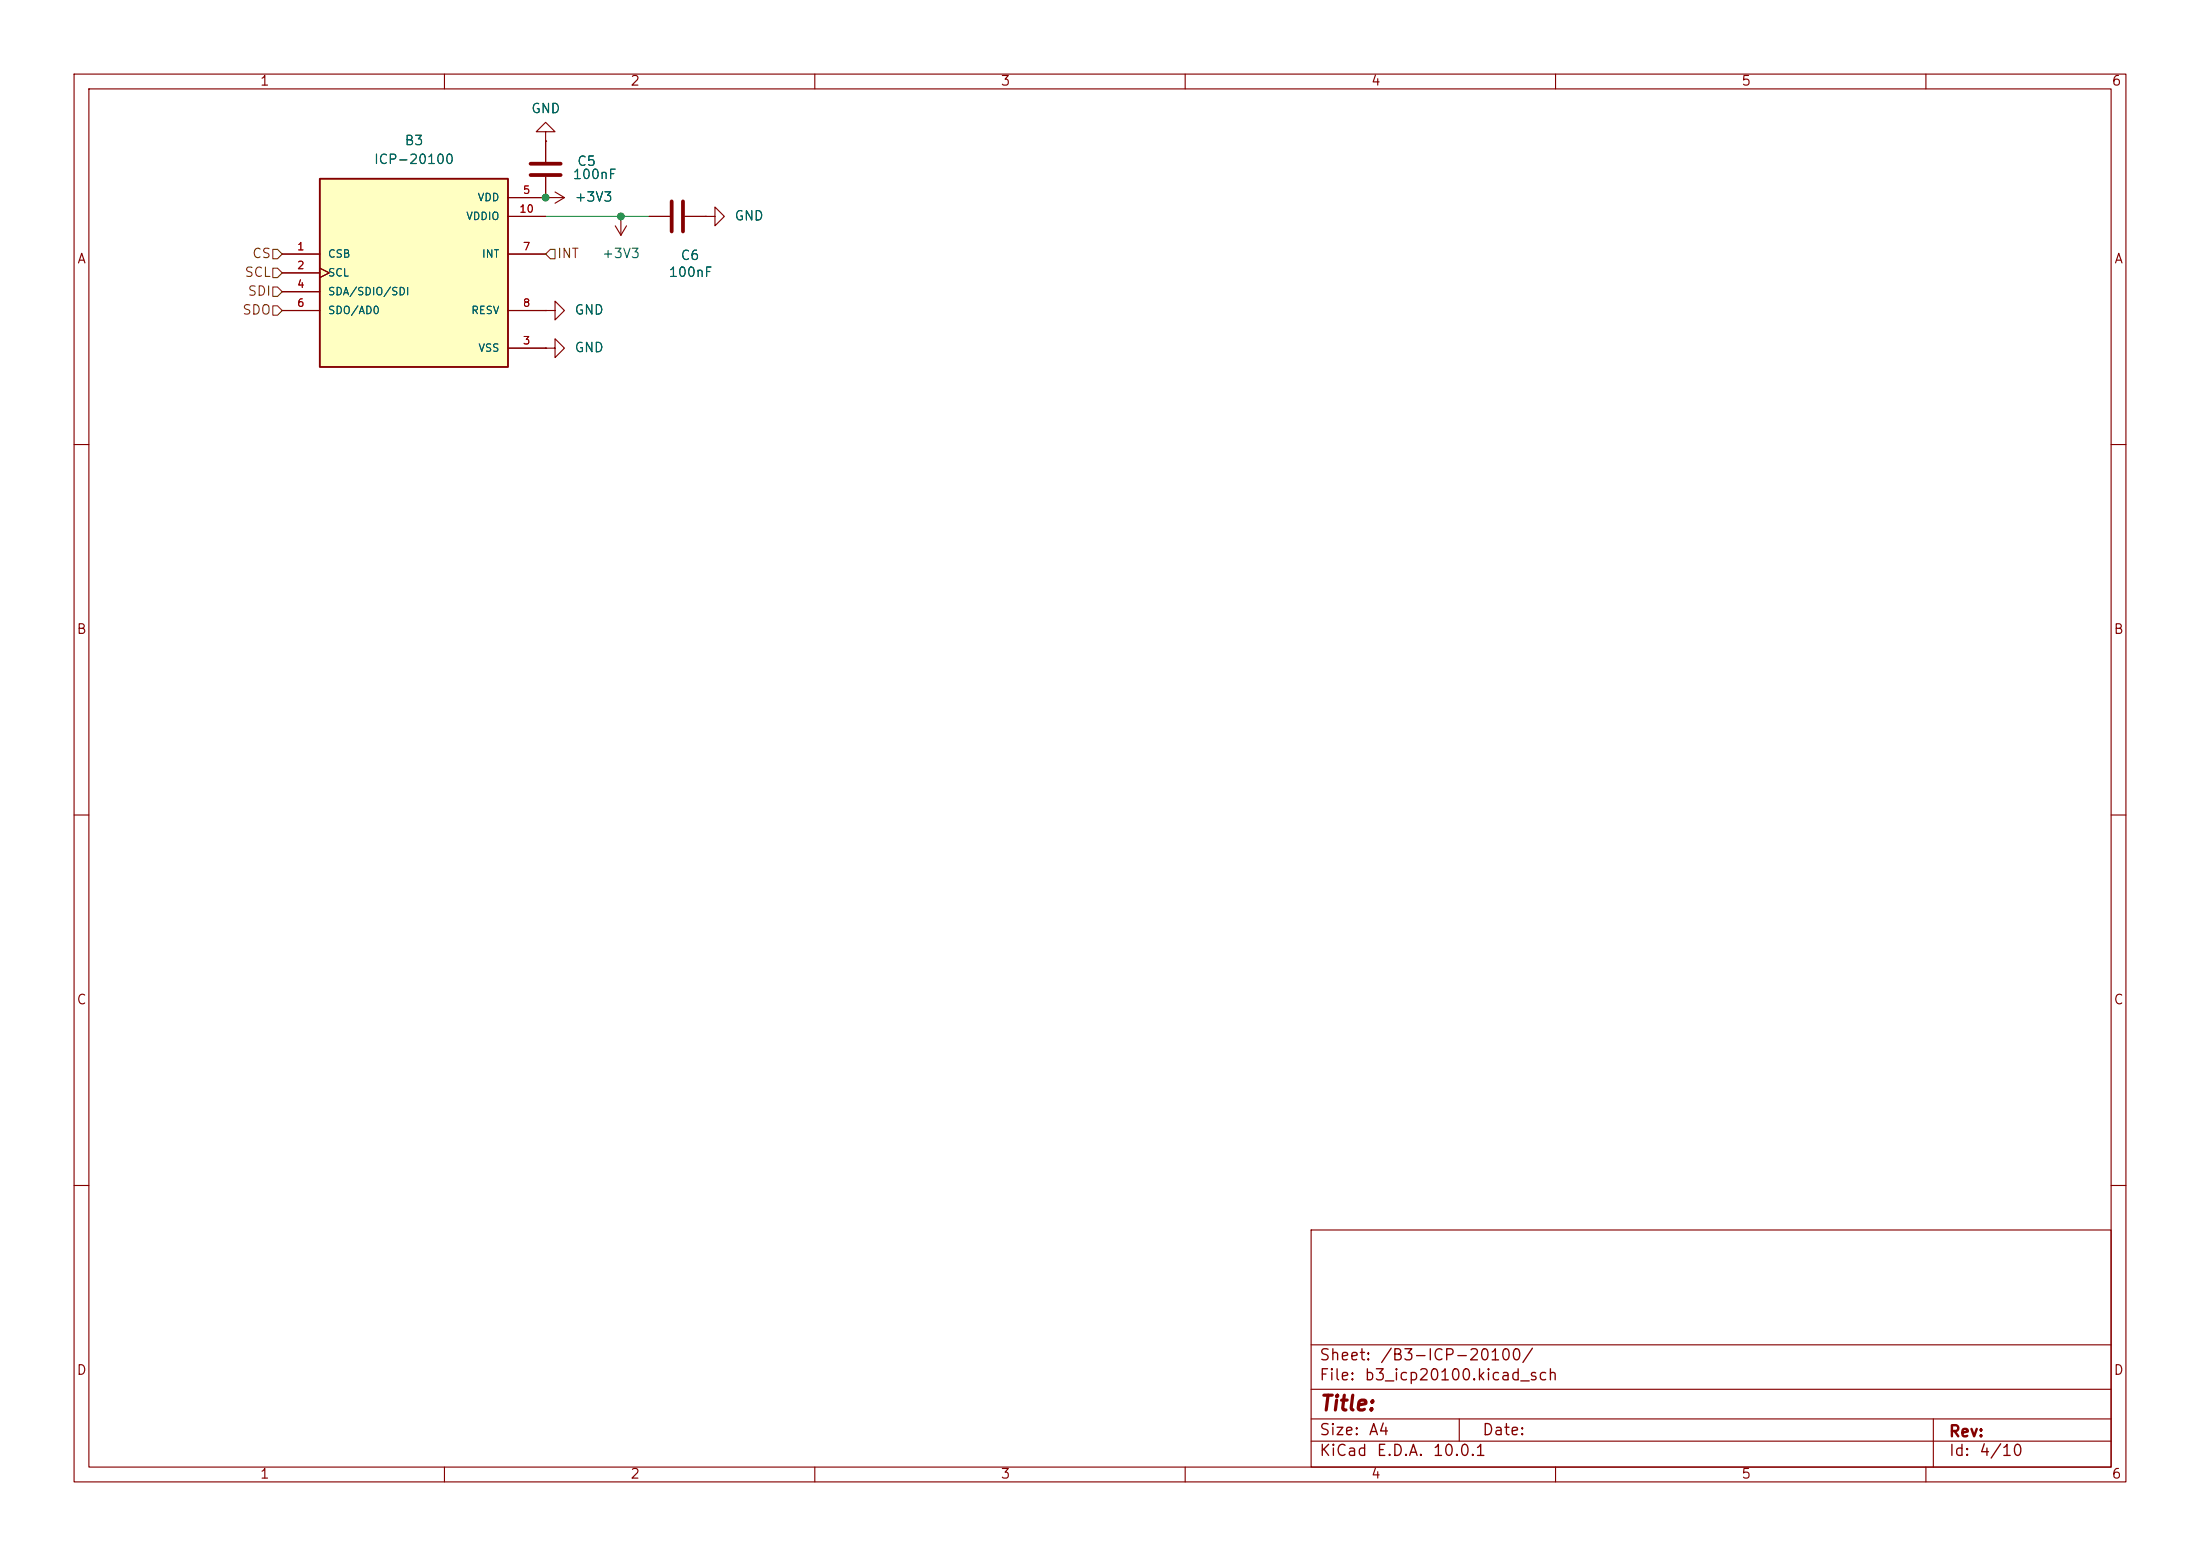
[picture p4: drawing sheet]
<svg xmlns="http://www.w3.org/2000/svg" width="297mm" height="210mm" viewBox="0 0 297 210" stroke-linecap="round" stroke-linejoin="round" font-family="sans-serif">
<g fill="none" stroke="#840000" stroke-width=".15">
<path d="M10 10h277v190h-277zM12 12h273v186h-273zM60 10v2M110 10v2M160 10v2M210 10v2M260 10v2M83.1 30.5l.7 1.3M83.8 29.2h.1M83.8 29.2v2.6M84.6 30.5l-.8 1.3M87.6 29.2h2.8"/>
<path d="M92.5 29.2h2.7M95.2 29.2h1.3v-1.3l1.3 1.3-1.3 1.3v-1.3M95.2 29.2h.1M73.7 47h1.2v-1.3l1.3 1.3-1.3 1.3v-1.3M73.7 47h.1M73.7 41.9h1.2v-1.3l1.3 1.3-1.3 1.3v-1.3M73.7 41.9h.1M10 60h2M285 60h2M10 110h2M285 110h2M10 160h2"/>
<path d="M177 166h108v32h-108zM285 160h2M60 198v2M110 198v2M160 198v2M177 194.5h108M177 191.5h108M177 187.5h108M177 181.5h108M197 191.5v3M210 198v2M260 198v2"/>
<path d="M261 191.5v6.5"/>
</g>
<path d="M90.7 27.2v4M92.2 27.2v4" fill="none" stroke="#840000" stroke-width=".51"/>
<path d="M43.2 24.1h25.4v25.4h-25.4z" fill="#ffffc2"/>
<path d="M43.2 24.1h25.4v25.4h-25.4z" fill="none" stroke="#840000" stroke-width=".25"/>
<g fill="none" stroke="#840000" stroke-width=".15">
<path d="M73.7 17.8h1.2l-1.2-1.3-1.3 1.3h1.3v1.3M73.7 19.1h.1M73.7 19.1v2.7M38.1 34.3h5.1M38.1 36.8h5.1M38.1 39.4h5.1M43.2 36.2l1.2 .6-1.2 .7M68.6 34.3h5.1M68.6 26.7h7.6M68.6 29.2h5.1M73.7 26.7h.1M73.7 23.9v2.8"/>
<path d="M74.9 25.9l1.3 .8M76.2 26.7l-1.3 .7M87.6 29.2h2.8M92.5 29.2h2.7M95.2 29.2h.1M38.1 41.9h5.1M68.6 47h5.1M68.6 41.9h5.1M73.7 47h.1M73.7 41.9h.1"/>
</g>
<path d="M71.6 22.1h4.1M71.6 23.6h4.1" fill="none" stroke="#840000" stroke-width=".51"/>
<path d="M36.8 36.2h.7l.6 .6-.6 .7h-.7zM36.8 33.7h.7l.6 .6-.6 .6h-.7zM36.8 38.7h.7l.6 .7-.6 .6h-.7zM74.3 33.7h.6v1.2h-.6l-.6-.6zM36.8 41.3h.7l.6 .6-.6 .6h-.7z" fill="none" stroke="#725600" stroke-width=".15"/>
<path d="M73.7 29.2h13.9" fill="none" stroke="#009600" stroke-width=".15"/>
<g fill="#009600" stroke="#009600" stroke-width=".14">
<circle cx="73.7" cy="26.7" r=".46"/>
<circle cx="83.8" cy="29.2" r=".46"/>
</g>
<text font-size="2" fill="#840000" x="178" y="190.9">Title:</text>
<g font-size="1.5" fill="#840000">
<text x="178" y="184">Sheet:</text>
<text x="186.2" y="184">/B3-ICP-20100/</text>
<text x="178" y="186.7">File:</text>
<text x="184.1" y="186.7">b3_icp20100.kicad_sch</text>
<text x="178" y="196.9">KiCad</text>
<text x="178" y="194.1">Size:</text>
<text x="184.7" y="194.1">A4</text>
<text x="185.7" y="196.9">E.D.A.</text>
<text x="193.3" y="196.9">10.0.1</text>
<text x="200" y="194.1">Date:</text>
<text x="263" y="194.3">Rev:</text>
<text x="263" y="196.9">Id:</text>
<text x="267.1" y="196.9">4/10</text>
</g>
<g font-size="1.3" fill="#840000">
<text x="35" y="11.9">1</text>
<text x="85" y="11.9">2</text>
<text x="135" y="11.9">3</text>
<text x="185" y="11.9">4</text>
<text x="235" y="11.9">5</text>
<text x="285" y="11.9">6</text>
<text x="10.3" y="35.9">A</text>
<text x="285.3" y="35.9">A</text>
<text x="10.3" y="85.9">B</text>
<text x="285.3" y="85.9">B</text>
<text x="10.3" y="135.9">C</text>
<text x="285.3" y="135.9">C</text>
<text x="10.3" y="185.9">D</text>
<text x="285.3" y="185.9">D</text>
<text x="35" y="199.9">1</text>
<text x="85" y="199.9">2</text>
<text x="135" y="199.9">3</text>
<text x="185" y="199.9">4</text>
<text x="235" y="199.9">5</text>
<text x="285" y="199.9">6</text>
</g>
<g font-size="1.3" fill="#006464">
<text x="71.6" y="15.6">GND</text>
<text x="50.4" y="22.5">ICP-20100</text>
<text x="54.5" y="19.9">B3</text>
<text x="77.8" y="22.7">C5</text>
<text x="77.2" y="24.5">100nF</text>
<text x="77.5" y="27.5">+3V3</text>
<text x="81.2" y="35.2">+3V3</text>
<text x="91.8" y="35.4">C6</text>
<text x="99.1" y="30.1">GND</text>
<text x="90.2" y="37.7">100nF</text>
<text x="77.5" y="47.9">GND</text>
<text x="77.5" y="42.8">GND</text>
</g>
<g font-size="1.3" fill="#725600">
<text x="34" y="35.2">CS</text>
<text x="75.1" y="35.2">INT</text>
<text x="32.9" y="37.7">SCL</text>
<text x="33.4" y="40.2">SDI</text>
<text x="32.6" y="42.8">SDO</text>
</g>
<g font-size="1" fill="#006464">
<text x="62.9" y="29.9">VDDIO</text>
<text x="64.4" y="27.4">VDD</text>
<text x="44.2" y="35">CSB</text>
<text x="65" y="35">INT</text>
<text x="44.2" y="37.6">SCL</text>
<text x="44.2" y="40.1">SDA/SDIO/SDI</text>
<text x="44.2" y="42.6">SDO/AD0</text>
<text x="63.5" y="42.6">RESV</text>
<text x="64.5" y="47.7">VSS</text>
</g>
<g font-size="1" fill="#a90000">
<text x="70" y="29">10</text>
<text x="70.5" y="26.4">5</text>
<text x="40" y="34">1</text>
<text x="70.5" y="34">7</text>
<text x="40" y="36.6">2</text>
<text x="40" y="39.1">4</text>
<text x="40" y="41.7">6</text>
<text x="70.5" y="41.7">8</text>
<text x="70.5" y="46.7">3</text>
</g>
</svg>
